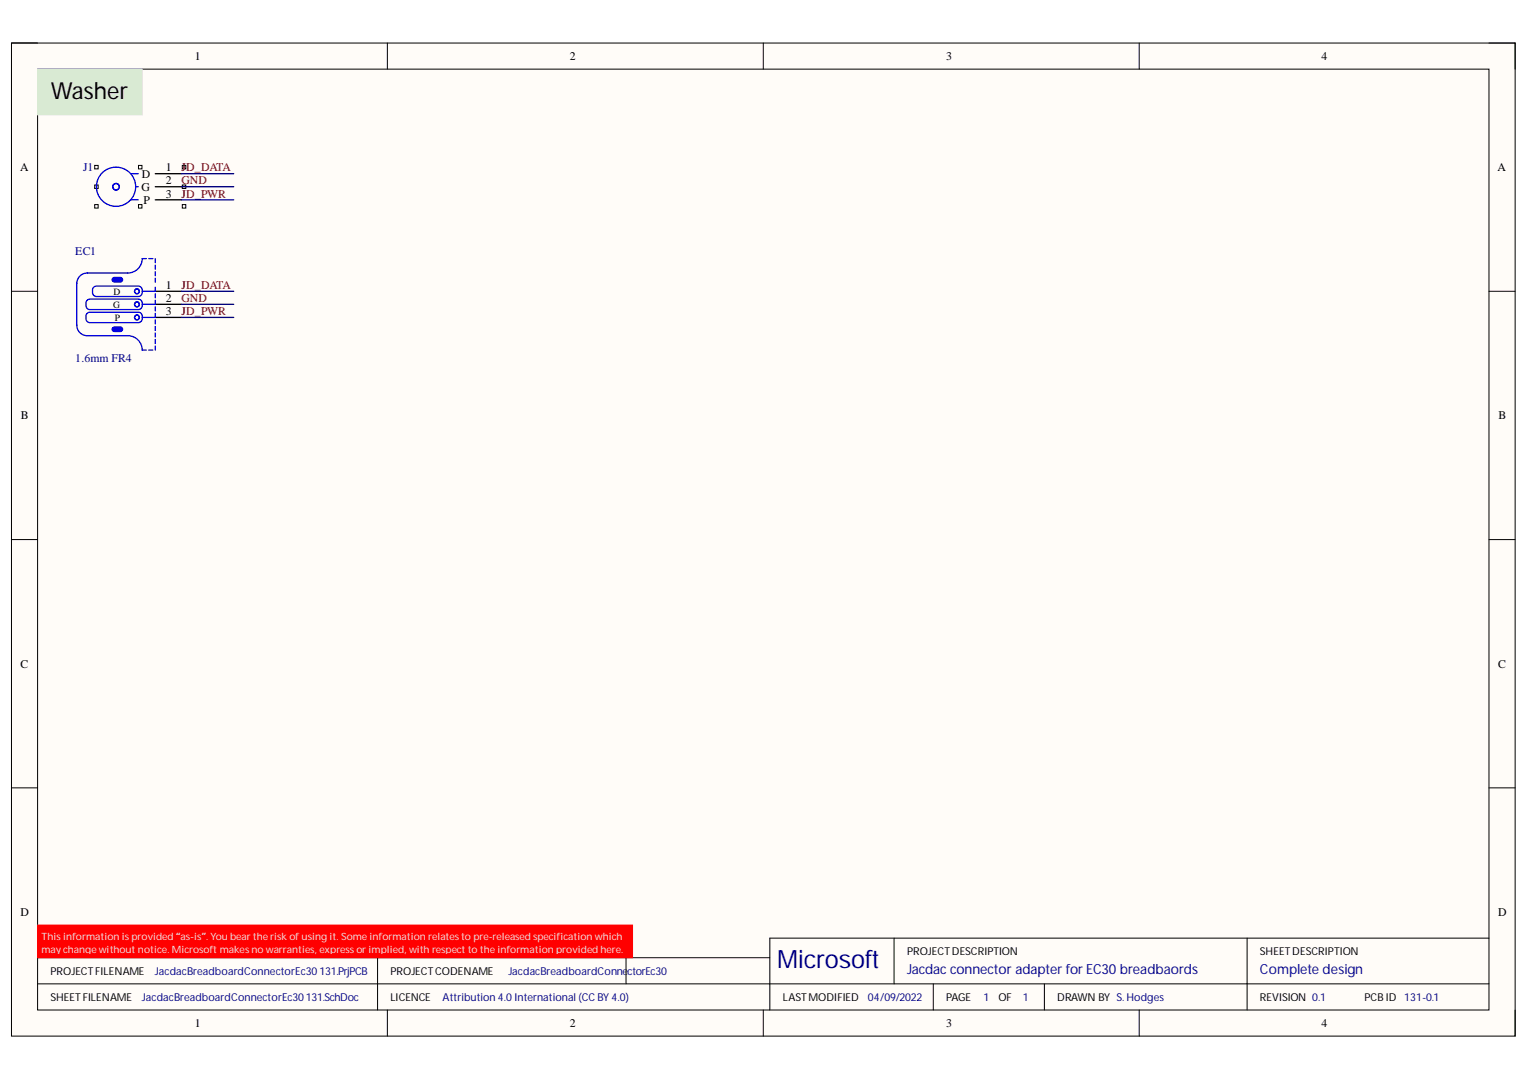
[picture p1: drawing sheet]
<svg xmlns="http://www.w3.org/2000/svg" width="297mm" height="210mm" viewBox="0 0 297 210" stroke-linecap="round" stroke-linejoin="round" font-family="sans-serif">
<path d="M2.2 8.4h292.3v193h-292.3z" fill-rule="evenodd" fill="#fffcf8"/>
<path d="M2.2 8.4h292.3v193h-292.3z" fill="none" stroke="#000" stroke-width=".19"/>
<path d="M7.3 13.4h282.2v182.9h-282.2z" fill-rule="evenodd" fill="#fffcf8"/>
<g fill="none" stroke="#000" stroke-width=".19">
<path d="M2.2 8.4h5.1M7.3 13.4h282.2v182.9h-282.2zM75.3 8.4v5M148.4 8.4v5M221.5 8.4v5M289.5 8.4h5v5M2.2 56.6h5.1M289.5 56.6h5M2.2 104.9h5.1M289.5 104.9h5M2.2 153.1h5.1M289.5 153.1h5"/>
<path d="M7.3 191.2h282.2M7.3 186.1h142.3M73.4 186.1v10.2M75.3 196.3v5.1M121.7 186.1v5.1M148.4 196.3v5.1M173.8 182.3v8.9M181.4 191.2v5.1M203 191.2v5.1M221.5 196.3v5.1M242.4 182.3v14M289.5 182.3h-139.9v14"/>
<path d="M294.5 196.3v5.1"/>
</g>
<path d="M7.3 13.4h20.3v8.9h-20.3z" fill-rule="evenodd" fill="#d9ead3"/>
<path d="M7.3 13.4h20.3v8.9h-20.3z" fill="none" stroke="#d9ead3" stroke-width=".19"/>
<path d="M7.3 179.8h115.7v6.3h-115.7z" fill-rule="evenodd" fill="#f00"/>
<path d="M7.3 179.8h115.7v6.3h-115.7z" fill="none" stroke="#f00" stroke-width=".19"/>
<path d="M30.2 59.2h5.1M30.2 56.6h5.1M30.2 61.7h5.1" fill="none" stroke="#000" stroke-width=".25"/>
<g fill="none" stroke="#00f" stroke-width=".25">
<path d="M16.9 58.4l.6-.3h9.4a1.05 1.05 0 0 1 .8 1.1 1.05 1.05 0 0 1-.8 1h-9.4a1.06 1.06 0 0 1-.9-.8 1.06 1.06 0 0 1 .3-1zM18.2 55.8l.5-.2h8.2a1.04 1.04 0 0 1 .8 1 1.04 1.04 0 0 1-.8 1h-8.2a1.05 1.05 0 0 1-.8-.7 1.05 1.05 0 0 1 .3-1.1zM28.4 50.3h-.8a2.8 2.8 0 0 1-2.8 2.8h-7.8a2.03 2.03 0 0 0-2.1 2v8.1a2.03 2.03 0 0 0 2.1 2h7.8a2.8 2.8 0 0 1 2.8 2.8h.8M28.9 50.3h.8M30.2 58.4v.8h-2.6M30.2 50.3v.8M30.2 51.5v.8M30.2 52.8v.8M30.2 54.1v.8M30.2 55.8v.8h-2.6M30.2 57.1v.8M30.2 59.6v.8"/>
<path d="M16.9 60.9l.6-.2h9.4a1.04 1.04 0 0 1 .8 1 1.04 1.04 0 0 1-.8 1h-9.4a1.05 1.05 0 0 1-.9-.7 1.05 1.05 0 0 1 .3-1.1zM28.9 68h.8M30.2 60.9v.8h-2.6M30.2 62.2v.8M30.2 63.4v.8M30.2 64.7v.8M30.2 66v.8M30.2 67.3v.7"/>
<circle cx="26.6" cy="59.2" r=".47"/>
<circle cx="26.6" cy="56.6" r=".47"/>
<circle cx="26.6" cy="61.7" r=".47"/>
</g>
<path d="M21.9 63.8a1.75 1.75 0 0 1 1.7-.2 .42 .42 0 0 1 .2 .4 .42 .42 0 0 1-.2 .4 1.77 1.77 0 0 1-1.7-.2z" fill="#00f"/>
<path d="M21.9 63.8a1.75 1.75 0 0 1 1.7-.2 .42 .42 0 0 1 .2 .4 .42 .42 0 0 1-.2 .4 1.77 1.77 0 0 1-1.7-.2z" fill="none" stroke="#00f" stroke-width=".25"/>
<path d="M21.9 54.1a1.75 1.75 0 0 1 1.7-.1 .42 .42 0 0 1 .2 .4 .42 .42 0 0 1-.2 .4 1.74 1.74 0 0 1-1.7-.2z" fill="#00f"/>
<path d="M21.9 54.1a1.75 1.75 0 0 1 1.7-.1 .42 .42 0 0 1 .2 .4 .42 .42 0 0 1-.2 .4 1.74 1.74 0 0 1-1.7-.2z" fill="none" stroke="#00f" stroke-width=".25"/>
<path d="M35.4 39.8h.7v.6h-.7z" fill-rule="evenodd" fill="#fffcf8"/>
<path d="M35.4 39.8h.7v.6h-.7z" fill="none" stroke="#000" stroke-width=".19"/>
<path d="M18.4 32.1h.7v.7h-.7z" fill-rule="evenodd" fill="#fffcf8"/>
<path d="M18.4 32.1h.7v.7h-.7z" fill="none" stroke="#000" stroke-width=".19"/>
<path d="M18.4 39.8h.7v.6h-.7z" fill-rule="evenodd" fill="#fffcf8"/>
<path d="M18.4 39.8h.7v.6h-.7z" fill="none" stroke="#000" stroke-width=".19"/>
<path d="M35.4 32.1h.7v.7h-.7z" fill-rule="evenodd" fill="#fffcf8"/>
<path d="M35.4 32.1h.7v.7h-.7z" fill="none" stroke="#000" stroke-width=".19"/>
<path d="M18.4 36h.7v.6h-.7z" fill-rule="evenodd" fill="#fffcf8"/>
<path d="M18.4 36h.7v.6h-.7z" fill="none" stroke="#000" stroke-width=".19"/>
<path d="M35.4 36h.7v.6h-.7z" fill-rule="evenodd" fill="#fffcf8"/>
<path d="M35.4 36h.7v.6h-.7z" fill="none" stroke="#000" stroke-width=".19"/>
<path d="M26.9 39.8h.7v.6h-.7z" fill-rule="evenodd" fill="#fffcf8"/>
<path d="M26.9 39.8h.7v.6h-.7z" fill="none" stroke="#000" stroke-width=".19"/>
<path d="M26.9 32.1h.7v.7h-.7z" fill-rule="evenodd" fill="#fffcf8"/>
<path d="M26.9 32.1h.7v.7h-.7z" fill="none" stroke="#000" stroke-width=".19"/>
<g fill="none" stroke="#00f" stroke-width=".25">
<path d="M25.5 33.8h1.4M25.5 38.8h1.4M26.4 36.3a3.8 3.8 0 0 1-3.8 3.8 3.8 3.8 0 0 1-3.9-3.8M26.9 36.3h-.5a3.8 3.8 0 0 0-3.9-3.8 3.8 3.8 0 0 0-3.8 3.8"/>
<circle cx="22.6" cy="36.3" r=".64"/>
</g>
<path d="M30.2 36.3h5.1M30.2 33.8h5.1M30.2 38.8h5.1" fill="none" stroke="#000" stroke-width=".25"/>
<path d="M35.3 33.8h10.1M35.3 36.3h10.1M35.3 38.8h10.1M35.3 56.6h10.1M35.3 59.2h10.1M35.3 61.7h10.1" fill="none" stroke="#000080" stroke-width=".25"/>
<text font-size="4.9" fill="#000080" x="151.1" y="188.2">Microsoft</text>
<text font-size="4.6" x="9.9" y="19.2">Washer</text>
<g font-size="2.7" fill="#000080">
<text x="176.3" y="189.3">Jacdac connector adapter for EC30breadbaords</text>
<text x="244.9" y="189.3">Complete design</text>
</g>
<g font-size="2.3">
<text x="37.9" y="11.7">1</text>
<text x="110.8" y="11.7">2</text>
<text x="183.9" y="11.7">3</text>
<text x="256.9" y="11.7">4</text>
<text x="3.9" y="33.3">A</text>
<text x="27.6" y="34.6">D</text>
<text x="32.2" y="35.9">2</text>
<text x="32.2" y="33.3">1</text>
<text x="291.1" y="33.3">A</text>
<text x="27.5" y="37.1">G</text>
<text x="27.9" y="39.7">P</text>
<text x="32.2" y="38.4">3</text>
<text x="32.2" y="58.7">2</text>
<text x="32.2" y="56.1">1</text>
<text x="32.2" y="61.2">3</text>
<text x="4.1" y="81.5">B</text>
<text x="291.3" y="81.5">B</text>
<text x="4" y="129.8">C</text>
<text x="291.2" y="129.8">C</text>
<text x="4" y="178">D</text>
<text x="291.2" y="178">D</text>
<text x="37.9" y="199.6">1</text>
<text x="110.8" y="199.6">2</text>
<text x="183.9" y="199.6">3</text>
<text x="256.9" y="199.6">4</text>
</g>
<g font-size="2.3" fill="#000080">
<text x="16.2" y="33.3">J1</text>
<text x="14.6" y="49.5">EC1</text>
<text x="14.6" y="70.3">1.6mm FR4</text>
</g>
<g font-size="2.3" fill="#800000">
<text x="35.3" y="33.3">JD_DATA</text>
<text x="35.3" y="35.9">GND</text>
<text x="35.3" y="38.4">JD_PWR</text>
<text x="35.3" y="56.1">JD_DATA</text>
<text x="35.3" y="58.7">GND</text>
<text x="35.3" y="61.2">JD_PWR</text>
</g>
<g font-size="2.1">
<text x="176.3" y="185.6">PROJECTDESCRIPTION</text>
<text x="244.9" y="185.6">SHEETDESCRIPTION</text>
<text x="9.8" y="189.5">PROJECTFILENAME</text>
<text x="75.9" y="189.5">PROJECTCODENAME</text>
<text x="9.8" y="194.5">SHEETFILENAME</text>
<text x="75.9" y="194.5">LICENCE</text>
<text x="152.2" y="194.5">LASTMODIFIED</text>
<text x="183.9" y="194.5">PAGE</text>
<text x="194.1" y="194.5">OF</text>
<text x="205.5" y="194.5">DRAWN BY S. Hodges</text>
<text x="244.9" y="194.5">REVISION 0.1</text>
<text x="265.2" y="194.5">PCBID</text>
</g>
<g font-size="2.1" fill="#000080">
<text x="30.1" y="189.5">JacdacBreadboardConnectorEc30131.PrjPCB</text>
<text x="98.8" y="189.5">JacdacBreadboardConne</text>
<text x="122" y="189.5">ctorEc30</text>
<text x="27.6" y="194.5">JacdacBreadboardConnectorEc30131.SchDoc</text>
<text x="86" y="194.5">Attribution 4.0International (CC BY 4.0)</text>
<text x="168.7" y="194.5">04/09/2022</text>
<text x="191.2" y="194.5">1</text>
<text x="198.8" y="194.5">1</text>
<text x="272.9" y="194.5">131-0.1</text>
</g>
<g font-size="1.9">
<text x="22" y="59.8">G</text>
<text x="22.1" y="57.2">D</text>
<text x="22.3" y="62.3">P</text>
</g>
<g font-size="1.9" fill="#f0f0f0">
<text x="8" y="182.6">Thisinformation isprovided “as-is”. You bear the risk of using it. Some information relatesto pre-released specification which</text>
<text x="8" y="185.1">may change without notice. Microsoft makesno warranties, expressor implied, with respect to the information provided here.</text>
</g>
</svg>
